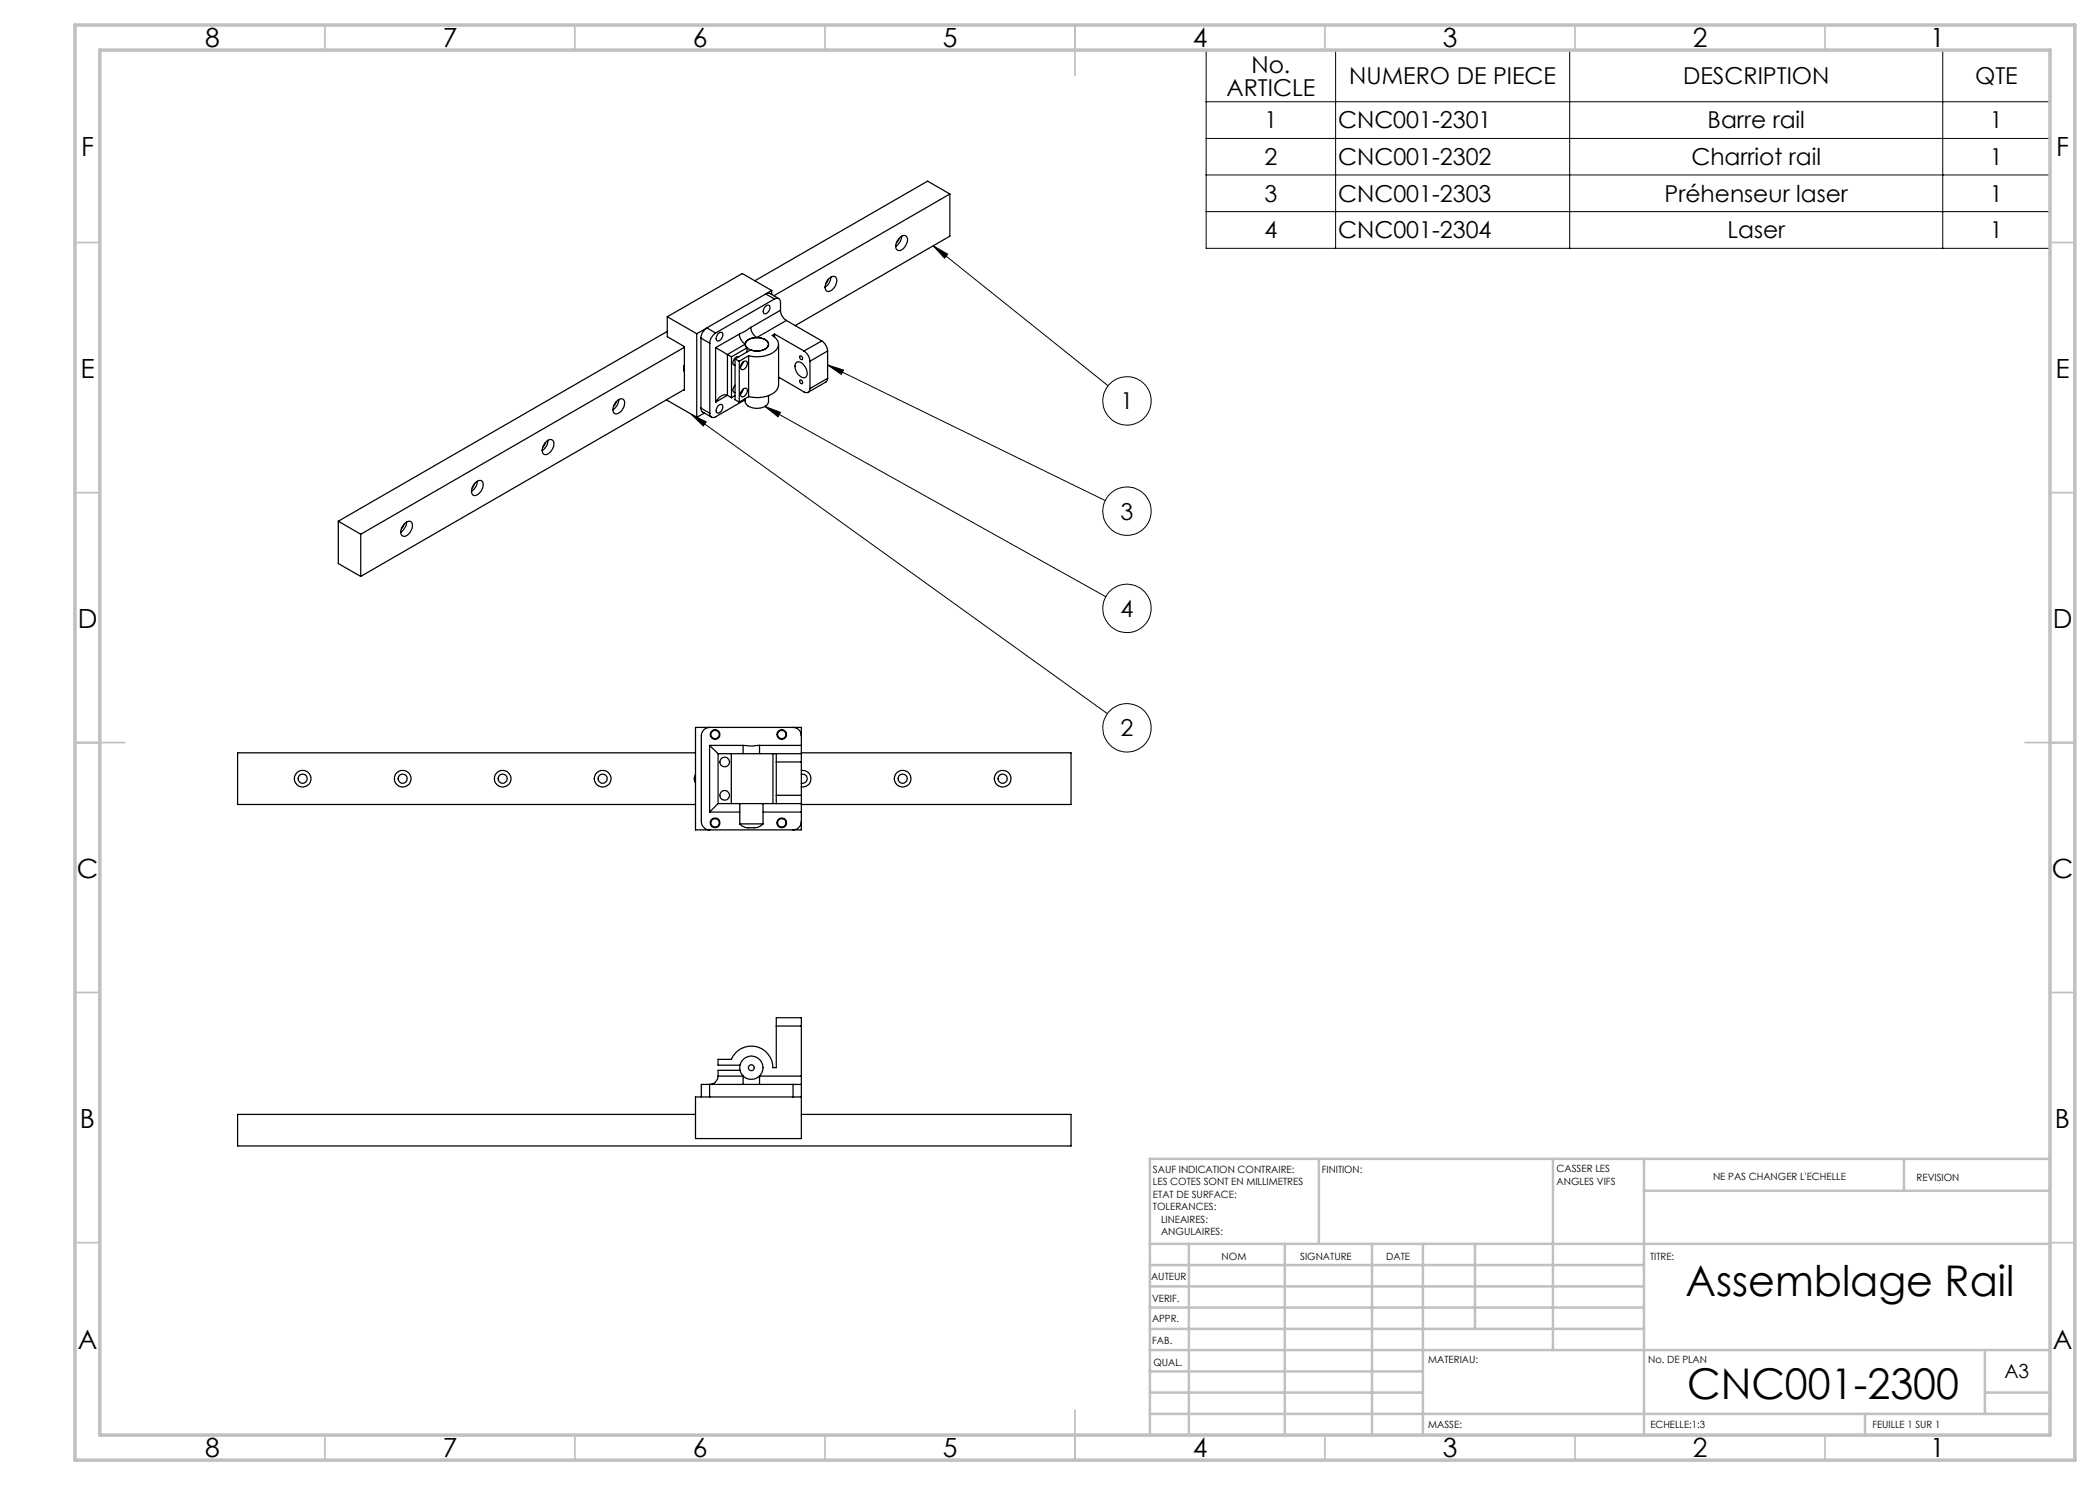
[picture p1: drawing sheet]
<svg xmlns="http://www.w3.org/2000/svg" width="420mm" height="297mm" viewBox="0 0 420 297" stroke-linecap="round" stroke-linejoin="round" font-family="sans-serif">
<g fill="none" stroke="#000" stroke-width=".25">
<path d="M190 38.8v8.4l-31 17.9M190 38.8l-35.2 20.4M190 38.8l-4.5-2.6-34.5 20M154.3 58.1l-12.9 7.5M154.3 58.1l-5.9-3.4-14.9 8.7M154.3 58.1v.8M154.9 59.8a.74 .74 0 0 1 .9-.1 .74 .74 0 0 1 .3 .8v1.6M154.9 59.8l-11.8 6.8M155.8 59.7l-2-1.1-.7 .2 1.8 1M165.6 55.9a.98 .98 0 0 1 1.7-.3 2.21 2.21 0 0 1-1.7 2.7 1.09 1.09 0 0 1-.4-1.6zM165.6 55.9l-.5 .9M166.2 55.4l-.1 .6-.4 .8-.7 .7"/>
<path d="M179.8 47.7a.94 .94 0 0 1 1.6-.3 2.27 2.27 0 0 1-1.6 2.7 1.02 1.02 0 0 1-.5-1.6zM179.8 47.7l-.5 .9M180.3 47.2l-.2 1.1-.6 .7-.4 .3M123.8 79.9l-.3 1-.9 1M133.5 63.4l5.8 3.3M133.5 79.9v.2l5.8 3.4M133.5 63.4v3.9l3.4 2v8.7h-.1M133.5 66.3l-65.8 37.9M136.7 73.8l.2 .6M136.9 73l-.2 .8M136.9 73.7l-.2 .1M136.9 77.9l-64.8 37.4"/>
<path d="M136.9 69.5l-64.8 37.4M136.9 73.1h-.1M139.3 66.7v16.8M140.2 67.6l1.8 1M140.2 67.6v14M141.4 65.6a2.46 2.46 0 0 0-1.2 2M141.4 65.6l1.7 1M141.4 65.6l-2.1 1.1M142 68.6v14.1M143.1 66.6a2.71 2.71 0 0 0-1.1 2M143.1 69.5l2.4 1.4M143.1 69.5v10.9"/>
<path d="M143.6 66.8a.61 .61 0 0 1 .9-.2 1.12 1.12 0 0 1-1.1 1.6 1.02 1.02 0 0 1 .2-1.4zM145.5 79.1a1.82 1.82 0 0 0-2.1 1l-.3 .3M145.5 70.9v8.2M145.5 79.1l.8 .4M145.5 70.9l.8 .5M145.5 79.1l-2.4 1.3M146.3 71.4v8.1M147 77l-.1 .3a.82 .82 0 0 0 0 1.2h.1M147 71.8l.8 .4M147 71.8v8.1l.8 .5M147 79.1l-.7 .4M147.7 71.4a1.15 1.15 0 0 0-1 1.6l.3 .1"/>
<path d="M147.8 72.2v8.2M147.9 66.8a2.46 2.46 0 0 0 1.1 2M147.9 66.8l-4.8 2.7M148.4 78.3l-.2 .2M148.5 72.5a.61 .61 0 0 1 .9-.2 1.15 1.15 0 0 1-1.1 1.6 .99 .99 0 0 1 .2-1.4zM148.6 72.4l-.5 .9M148.6 77.9l-.5 .8M148.7 77.7l.5-.1a1.02 1.02 0 0 1-.5 1.7h-.4a1.24 1.24 0 0 1 .4-1.6zM149 79.9l-5.9 3.5a.72 .72 0 0 1-.8 0 .72 .72 0 0 1-.3-.7M149 68.8l.1 .3 .3 .5M149 68.8l-3.5 2.1M149.4 68.2a3.2 3.2 0 0 1 4.2 .2 1.15 1.15 0 0 1-1 1.6 3 3 0 0 1-3.4-.7 .8 .8 0 0 1 .2-1.1z"/>
<path d="M149.4 69.6v.8M149.4 69.6l-3.1 1.8M149.7 71.2l-1.9 1M149.7 71.2v8.1M149.7 79.3l-1.9 1.1M150.2 65.5l-2.3 1.3M150.2 65.5a2.71 2.71 0 0 0 1.1 2M151.3 67.5a2.03 2.03 0 0 1 2.4 1.4 1.93 1.93 0 0 1-2 1.3l-1.6-.2-3.1 1.8M151.3 67.5a2.04 2.04 0 0 0-2.3 1.3M153.2 61.1l.5-.1a1.06 1.06 0 0 1 .1 1.2 1.06 1.06 0 0 1-1 .5 1.17 1.17 0 0 1 .4-1.6zM153.7 79.1v1.4a2.76 2.76 0 0 1-3.6 1 1.43 1.43 0 0 1-1.1-1.8M154.9 66.8l-.5 .3a1.86 1.86 0 0 1 1.3 1.7 1.86 1.86 0 0 1-1.2 1.8l-.5 .3a7.2 7.2 0 0 1-4.3 .3"/>
<path d="M154.9 66.8l5.9 3.4M154.9 66.8v.6M155.7 68.9v8.1a2.69 2.69 0 0 1-2.4 2.3 7.2 7.2 0 0 1-3.6 0M155.7 75.4l5.1 3a.73 .73 0 0 0 .8 .1 .73 .73 0 0 0 .4-.8M155.8 75.5l-.1 .2M156.1 62.1a2.46 2.46 0 0 0 1.2 2M156.1 62.1l-5.9 3.4M157.3 64.1l-6 3.4M157.3 64.1l7.1 4.1M159.1 72.6a1.07 1.07 0 0 1 1.7 .5l.5 .8a1.11 1.11 0 0 1-.5 1.7 2.31 2.31 0 0 1-1.7-3zM160 76a.45 .45 0 0 1 .4 .2 .45 .45 0 0 1-.1 .6l-.3-.3zM160 71.2a.43 .43 0 0 1 .4 .2 .43 .43 0 0 1-.1 .5l-.3-.2z"/>
<path d="M160.8 70.2a2.61 2.61 0 0 1 1.2 2M162 72.2v5.5M164.4 68.2a2.72 2.72 0 0 1 1.1 2M164.4 68.2l-3.6 2M165.5 75.7l-.1 .4-.2 .3-3.6 2.1M165.5 70.2l-3.5 2M165.5 75.7l-3.5 2M165.5 70.2v5.5M94.9 96.7a.89 .89 0 0 1 .9-.6 .89 .89 0 0 1 .8 .6 2.06 2.06 0 0 1-1.9 2.4 1.55 1.55 0 0 1 0-2.1zM94.9 96.7l-.5 .9M95.5 96.2v.2a2.63 2.63 0 0 1-1.2 1.9M109.1 88.5l-.5 .9"/>
<path d="M109.4 88.2a.79 .79 0 0 1 1-.2 .79 .79 0 0 1 .4 .9l-.3 .8a1.6 1.6 0 0 1-1.7 1.2 1.88 1.88 0 0 1 .6-2.7zM109.6 88l-.2 1.1-.6 .7-.4 .3M123.2 80.4a.89 .89 0 0 1 .9-.6 .89 .89 0 0 1 .8 .6 2.35 2.35 0 0 1-1.7 2.4 1.05 1.05 0 0 1-.5-1.7zM123.2 80.4l-.5 .8M140.2 81.6l.2 .7 1.9 1.1M140.2 81.6l1.8 1.1M140.9 82.6l-1.6 .9M143.6 81.2a.61 .61 0 0 1 .9-.2 1.12 1.12 0 0 1-1.1 1.6 1.02 1.02 0 0 1 .2-1.4zM149.6 81.2h.1M153.2 81.2l-.2 .1M67.7 104.2v8.5l4.4 2.6M67.7 104.2l4.4 2.7"/>
<path d="M72.1 106.9v8.4M80.8 104.9l-.5 .8M81.1 104.6a.78 .78 0 0 1 1-.3 .78 .78 0 0 1 .4 1l-.3 .8a1.54 1.54 0 0 1-1.7 1.1 1.41 1.41 0 0 1 0-2zM81.3 104.4l-.2 1-.6 .7-.3 .3M139.1 154.9a1.57 1.57 0 0 0 0 1.7M139.1 150.6h-91.6v10.3h91.6M141.9 149.1l1.7 1.6M141.9 145.5a1.69 1.69 0 0 0-1.6 1.7v17.1a1.69 1.69 0 0 0 1.6 1.7M141.9 149.1v13.3M141.9 149.1h6.7M143.6 150.7v10M143.6 150.7h2.7"/>
<path d="M146.3 150.7h8.3M146.3 150.7v10M148.6 149.1v1.6M148.6 149.1l1.8 .1 1.5-.1M151.9 149.1v1.6M151.9 149.1h8.4M154.6 150.7h5.7M154.6 150.7v10M155.3 150.7v1.7M155.3 159.1v1.6M155.3 152.4v6.7M155.3 152.4h5"/>
<path d="M155.3 159.1h5M158.6 145.5a1.69 1.69 0 0 1 1.7 1.7M160.3 150.7v1.7M160.3 159.1v1.6M160.3 149.1v1.6M160.3 154.1a1.66 1.66 0 0 1 1.9 1.6 1.66 1.66 0 0 1-1.9 1.7M160.3 154.9a.92 .92 0 0 1 1.1 .8 .92 .92 0 0 1-1.1 .9M160.3 149.1v-3.6h-21.2v20.5h21.2v-3.6M160.3 152.4v6.7M160.3 150.6h53.9v10.3h-53.9M141.9 162.4h6.1M143.6 160.7l-1.7 1.7"/>
<path d="M143.6 160.7h2.7M146.3 160.7h8.3M148 164.8a3.9 3.9 0 0 0 3.1 .8l.9-.4 .6-.4M148 164.8h4.6M148 160.7v4.1M152.6 160.7v4.1M152.6 162.4h7.7M154.6 160.7h5.7M160.3 160.7v1.7M160.3 164.3a1.69 1.69 0 0 1-1.7 1.7M141.9 216.9h-1.6v2.5M141.9 216.9v2.5"/>
<path d="M141.9 216.9h16.7M143.6 215.2h5v1.7M143.6 215.2a1.74 1.74 0 0 1-1.7 1.7M148 214.1h-4.4v1.1M155.3 205.2v8.3h-.7a4.3 4.3 0 0 0-3.5-4.2 4.3 4.3 0 0 0-4.8 2.6h-2.7v1.1h4.4M155.3 205.2v-1.7h5v1.7M155.3 205.2h5M158.6 216.9h1.7M158.6 216.9v2.5M160.3 215.2h-8.4v1.7M160.3 215.2v1.7M160.3 205.2v10"/>
<path d="M160.3 216.9v10.8h-21.2v-8.3h21.2M139.1 222.9h-91.6v6.3h166.7v-6.3h-53.9"/>
<circle cx="60.5" cy="155.7" r="1.66"/>
<circle cx="60.5" cy="155.7" r=".92"/>
<circle cx="80.5" cy="155.7" r="1.66"/>
<circle cx="80.5" cy="155.7" r=".92"/>
<circle cx="100.5" cy="155.8" r=".91"/>
<circle cx="100.5" cy="155.7" r="1.66"/>
<circle cx="120.5" cy="155.7" r="1.67"/>
<circle cx="120.5" cy="155.8" r=".91"/>
<circle cx="143" cy="146.9" r=".83"/>
<circle cx="143" cy="146.9" r=".96"/>
<circle cx="144.9" cy="152.4" r=".97"/>
<circle cx="144.9" cy="159.1" r=".97"/>
<circle cx="156.4" cy="146.9" r=".83"/>
<circle cx="156.4" cy="146.9" r=".96"/>
<circle cx="180.5" cy="155.7" r="1.67"/>
<circle cx="180.5" cy="155.8" r=".91"/>
<circle cx="200.5" cy="155.7" r=".93"/>
<circle cx="200.5" cy="155.7" r="1.67"/>
<circle cx="143" cy="164.6" r=".84"/>
<circle cx="143" cy="164.6" r=".97"/>
<circle cx="156.4" cy="164.6" r=".84"/>
<circle cx="156.4" cy="164.6" r=".97"/>
<circle cx="150.3" cy="213.5" r=".58"/>
<circle cx="150.3" cy="213.6" r="2.34"/>
</g>
<g fill="none" stroke="#000" stroke-width=".2">
<path d="M241.2 10h168.8v39.7h-168.8zM267.1 10v39.7M313.9 10v39.7M388.5 10v39.7M241.2 20.4h168.8M241.2 27.7h168.8M241.2 35h168.8M186.7 49.2l2.8 1.6-.6 .8zM186.7 49.2l34.9 27.9M241.2 42.3h168.8M165.5 73l3.2 1-.4 .9zM165.5 73l55.6 27.1"/>
<path d="M138.3 82.9l3 1.5-.6 .8zM138.3 82.9l83.2 59.8M153 81.3l3.1 1.2-.5 .9zM153 81.3l68.2 38"/>
<circle cx="225.4" cy="80.2" r="4.8"/>
<circle cx="225.4" cy="102.2" r="4.9"/>
<circle cx="225.4" cy="121.7" r="4.8"/>
<circle cx="225.4" cy="145.6" r="4.8"/>
</g>
<g fill="none" stroke="#c0c0c0" stroke-width=".35">
<path d="M65 5v5M115 5v5M165 5v5M215 5v10M265 5v5M315 5v5M365 5v5M15 48.5h5M410 48.5h5M15 98.5h5M410 98.5h5M15 148.5h10"/>
<path d="M405 148.5h10M15 198.5h5M410 198.5h5M15 248.5h5M410 248.5h5M65 287v5M115 287v5M165 287v5M215 282v10M265 287v5M315 287v5M365 287v5"/>
</g>
<g fill="none" stroke="#c0c0c0" stroke-width=".5">
<path d="M263.8 231.8v17M310.6 231.8v38.2M328.8 231.8v55.2M328.8 238.2h81.2M380.8 231.8v6.4M410 231.8h-180v55.2M230 248.8h180M230 257.3h98.8M230 253h98.8M237.8 248.8v38.2M257 248.8v38.2M274.4 248.8v38.2"/>
<path d="M284.6 248.8v38.2M295 248.8v17M230 265.8h98.8M230 261.5h98.8M230 278.5h54.6M230 274.3h54.6M230 270h180M397 278.5h13M397 270v12.8M230 282.8h180M373 282.8v4.2"/>
</g>
<path d="M15 5h400v287h-400zM20 10h390v277h-390z" fill="none" stroke="#c0c0c0" stroke-width=".7"/>
<path d="M186.7 49.2l2.8 1.6-.6 .8zM165.5 73l3.2 1-.4 .9zM153 81.3l3.1 1.2-.5 .9zM138.3 82.9l3 1.5-.6 .8z" fill="#000"/>
<g font-size="8.5">
<text x="337.1" y="259.3">Assemblage Rail</text>
<text x="337.4" y="279.7">CNC001-2300</text>
</g>
<g font-size="5.3">
<text x="41" y="9.5">8</text>
<text x="88.5" y="9.5">7</text>
<text x="138.5" y="9.5">6</text>
<text x="188.5" y="9.5">5</text>
<text x="238.5" y="9.5">4</text>
<text x="288.5" y="9.5">3</text>
<text x="338.5" y="9.5">2</text>
<text x="386" y="9.5">1</text>
<text x="16.2" y="31.3">F</text>
<text x="411.2" y="31.3">F</text>
<text x="16.1" y="75.5">E</text>
<text x="411.1" y="75.5">E</text>
<text x="15.5" y="125.5">D</text>
<text x="410.5" y="125.5">D</text>
<text x="15.4" y="175.5">C</text>
<text x="410.4" y="175.5">C</text>
<text x="16" y="225.5">B</text>
<text x="411" y="225.5">B</text>
<text x="15.5" y="269.8">A</text>
<text x="410.5" y="269.8">A</text>
<text x="41" y="291.5">8</text>
<text x="88.5" y="291.5">7</text>
<text x="138.5" y="291.5">6</text>
<text x="188.5" y="291.5">5</text>
<text x="238.5" y="291.5">4</text>
<text x="288.5" y="291.5">3</text>
<text x="338.5" y="291.5">2</text>
<text x="386" y="291.5">1</text>
</g>
<g font-size="4.7">
<text x="250.3" y="14.6">No.</text>
<text x="269.9" y="16.8">NUMERO DE PIECE</text>
<text x="336.6" y="16.8">DESCRIPTION</text>
<text x="395" y="16.8">QTE</text>
<text x="245.3" y="19.1">ARTICLE</text>
<text x="252.9" y="25.7">1</text>
<text x="267.6" y="25.7">CNC001-2301</text>
<text x="341.5" y="25.7">Barre rail</text>
<text x="398" y="25.7">1</text>
<text x="252.9" y="33">2</text>
<text x="267.6" y="33">CNC001-2302</text>
<text x="338.3" y="33">Charriot rail</text>
<text x="398" y="33">1</text>
<text x="252.9" y="40.3">3</text>
<text x="267.6" y="40.3">CNC001-2303</text>
<text x="332.9" y="40.3">Préhenseur laser</text>
<text x="398" y="40.3">1</text>
<text x="252.9" y="47.7">4</text>
<text x="267.6" y="47.7">CNC001-2304</text>
<text x="345.5" y="47.7">Laser</text>
<text x="398" y="47.7">1</text>
<text x="224.1" y="81.9">1</text>
<text x="224.1" y="103.9">3</text>
<text x="224.1" y="123.4">4</text>
<text x="224.1" y="147.3">2</text>
</g>
<text font-size="3.9" x="400.9" y="275.5">A3</text>
<g font-size="2">
<text x="230.6" y="234.6">SAUF INDICATION CONTRAIRE:</text>
<text x="230.6" y="237.1">LES COTES SONT EN MILLIMETRES</text>
<text x="230.6" y="239.6">ETAT DE SURFACE:</text>
<text x="264.4" y="234.6">FINITION:</text>
<text x="311.3" y="234.5">CASSER LES</text>
<text x="311.3" y="237">ANGLES VIFS</text>
<text x="342.6" y="236">NE PAS CHANGER L'ECHELLE</text>
<text x="383.3" y="236.2">REVISION</text>
<text x="230.6" y="242.1">TOLERANCES:</text>
<text x="232.2" y="244.6">LINEAIRES:</text>
<text x="232.2" y="247.1">ANGULAIRES:</text>
<text x="244.3" y="252">NOM</text>
<text x="260" y="251.9">SIGNATURE</text>
<text x="277.2" y="251.9">DATE</text>
<text x="330" y="251.9">TITRE:</text>
<text x="230.2" y="256.1">AUTEUR</text>
<text x="230.4" y="260.3">VERIF.</text>
<text x="230.4" y="264.4">APPR.</text>
<text x="230.5" y="268.8">FAB.</text>
<text x="230.7" y="273.1">QUAL.</text>
<text x="285.7" y="272.5">MATERIAU:</text>
<text x="329.6" y="272.5">No. DE PLAN</text>
<text x="285.6" y="285.5">MASSE:</text>
<text x="330.1" y="285.6">ECHELLE:1:3</text>
<text x="374.5" y="285.6">FEUILLE 1 SUR 1</text>
</g>
</svg>
